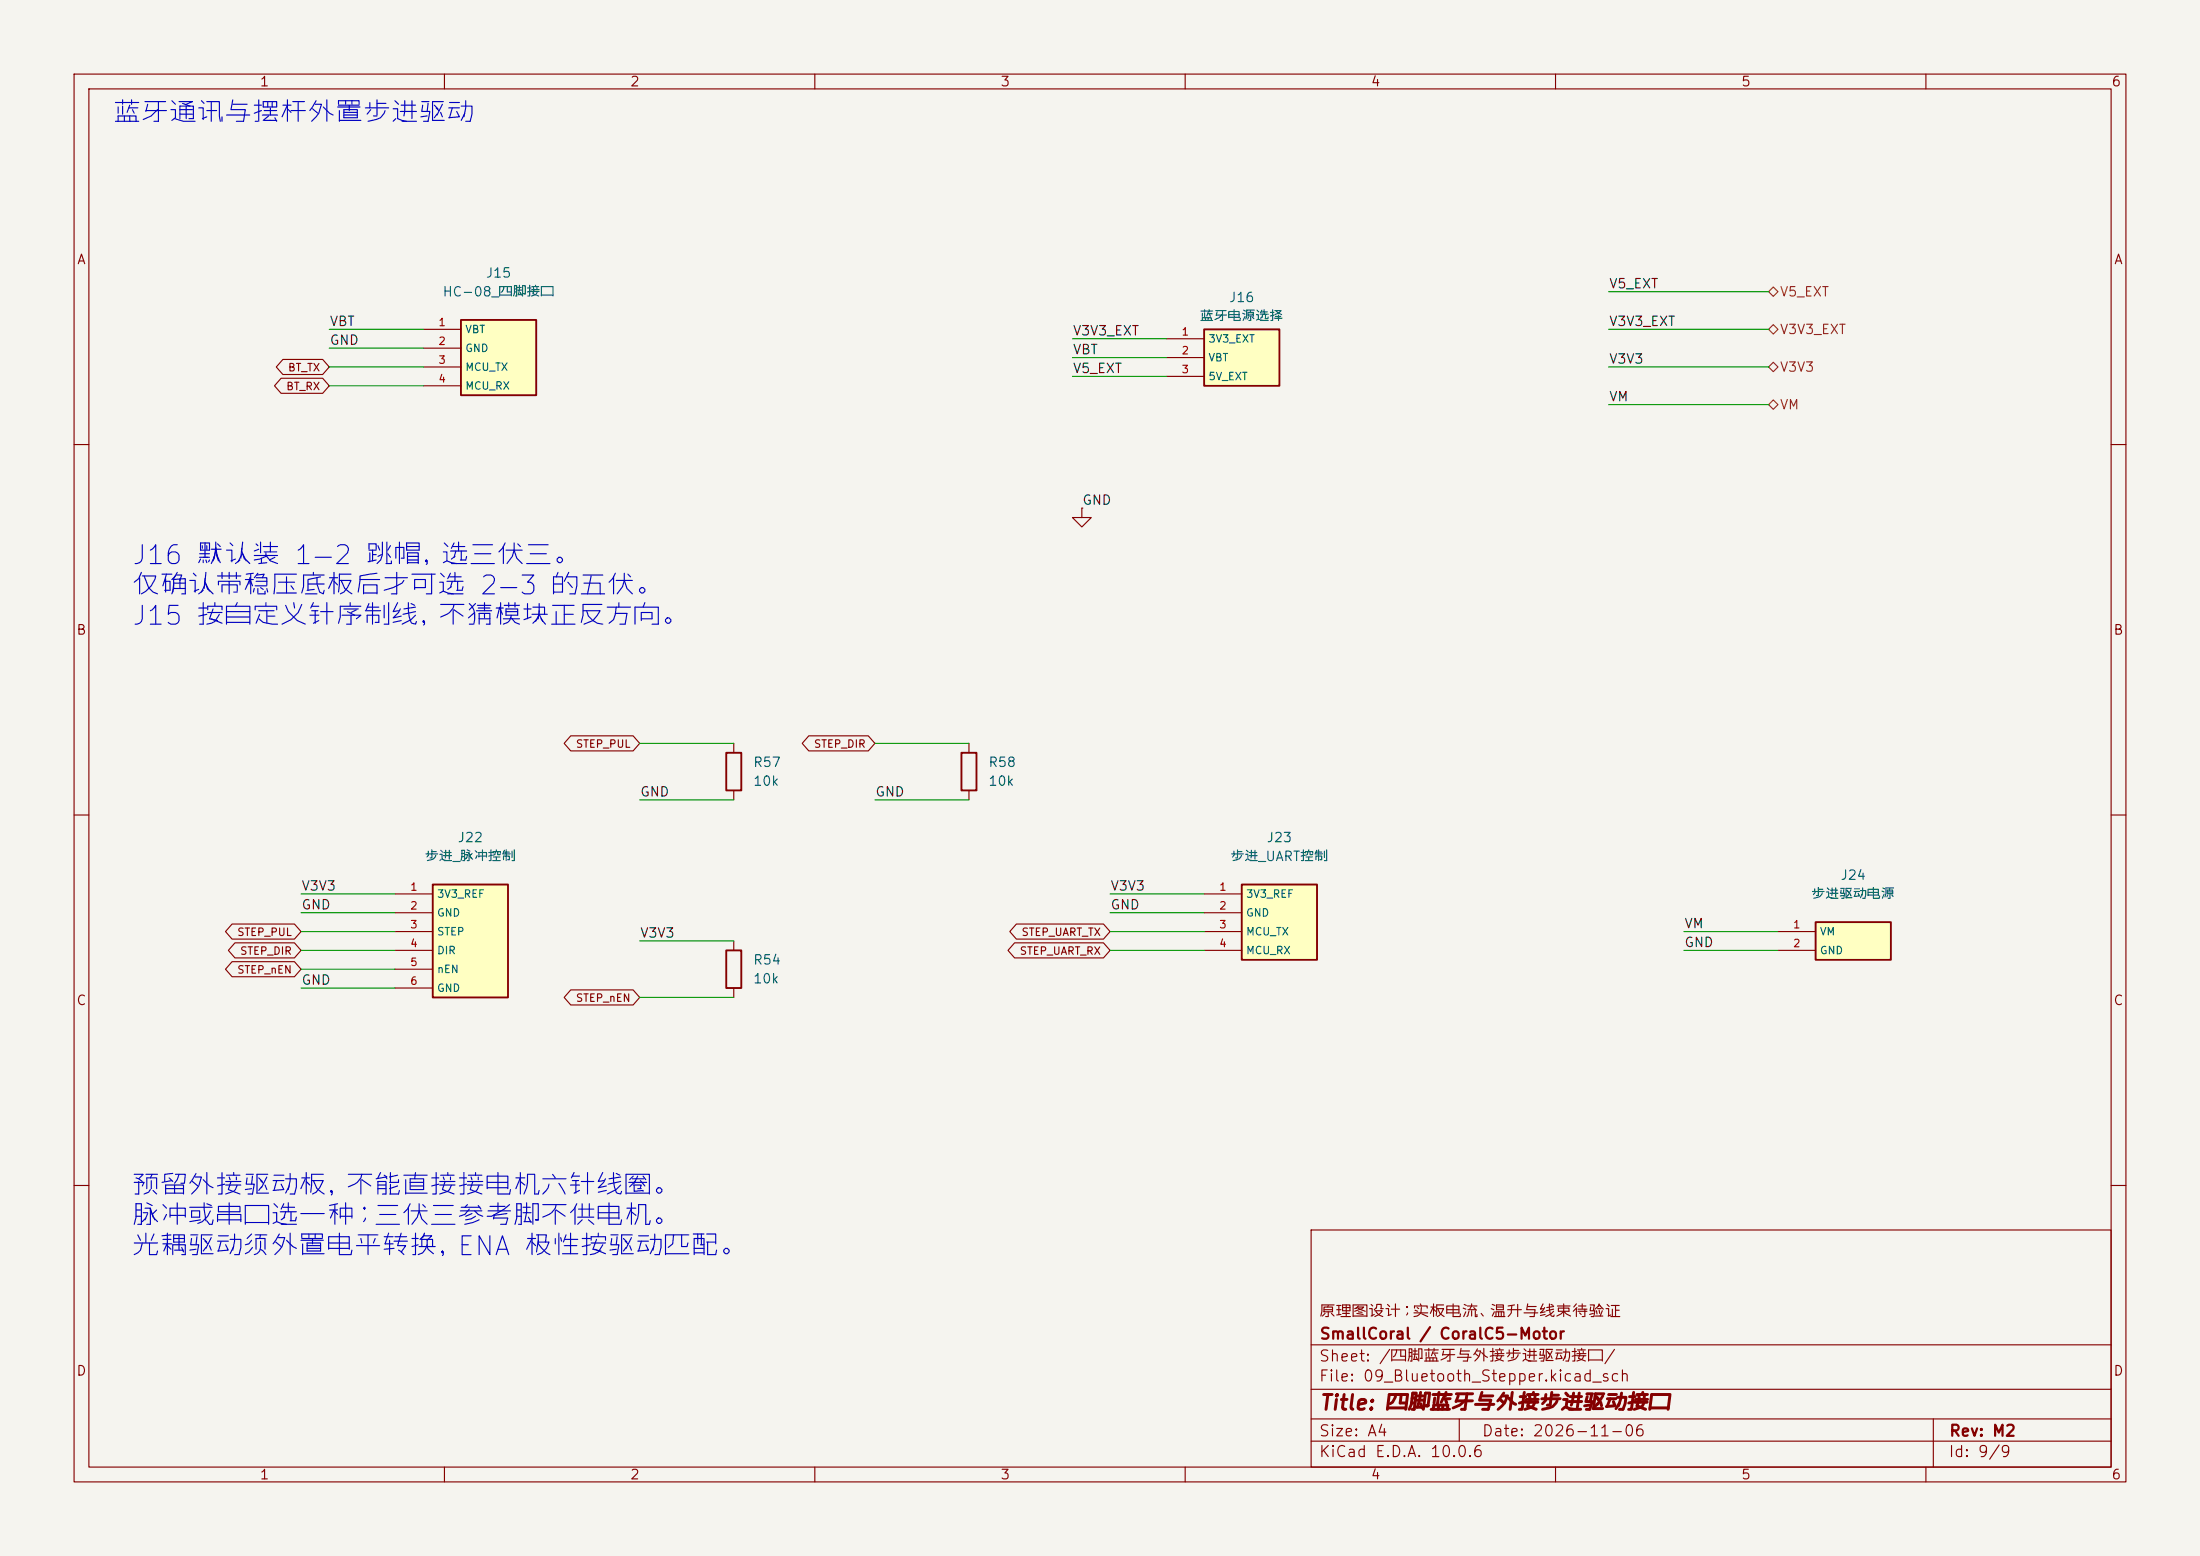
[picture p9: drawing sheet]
(kicad_sch
 (version 20260306)
 (generator "eeschema")
 (generator_version "10.0")
 (paper "A4")
 (title_block
  (title "四脚蓝牙与外接步进驱动接口")
  (date "2026-11-06")
  (rev "M2")
  (company "SmallCoral / CoralC5-Motor")
  (comment 1 "原理图设计；实板电流、温升与线束待验证"))
 (lib_symbols
  (symbol "Motor:Device__R"
   (pin_numbers (hide yes))
   (pin_names
    (offset 0)) (exclude_from_sim no) (in_bom yes) (on_board yes)
   (in_pos_files yes)
   (duplicate_pin_numbers_are_jumpers no)
   (property "Reference" "R" (at 2.032 0 90) (show_name no) (do_not_autoplace no) (effects (font (size 1.27 1.27))))
   (property "Value" "R" (at 0 0 90) (show_name no) (do_not_autoplace no) (effects (font (size 1.27 1.27))))
   (property "Footprint" "" (at -1.778 0 90) (show_name no) (do_not_autoplace no) (hide yes) (effects (font (size 1.27 1.27))))
   (property "Datasheet" "" (at 0 0 0) (show_name no) (do_not_autoplace no) (hide yes) (effects (font (size 1.27 1.27))))
   (property "Description" "Resistor" (at 0 0 0) (show_name no) (do_not_autoplace no) (hide yes) (effects (font (size 1.27 1.27))))
   (symbol "Device__R_0_1"
    (rectangle (start -1.016 -2.54) (end 1.016 2.54) (stroke (width 0.254) (type default)) (fill (type none))))
   (symbol "Device__R_1_1"
    (pin passive line (at 0 3.81 270) (length 1.27) (name "" (effects (font (size 1.27 1.27)))) (number "1" (effects (font (size 1.27 1.27)))))
    (pin passive line (at 0 -3.81 90) (length 1.27) (name "" (effects (font (size 1.27 1.27)))) (number "2" (effects (font (size 1.27 1.27))))))
   (embedded_fonts no))
  (symbol "Motor:M2_J15"
   (pin_names
    (offset 0.5)) (exclude_from_sim no) (in_bom yes) (on_board yes)
   (in_pos_files yes)
   (duplicate_pin_numbers_are_jumpers no)
   (property "Reference" "J" (at 0 25.4 0) (show_name no) (do_not_autoplace no) (effects (font (size 1.27 1.27))))
   (property "Value" "HC-08_四脚接口" (at 0 22.86 0) (show_name no) (do_not_autoplace no) (effects (font (size 1.27 1.27))))
   (property "Footprint" "Motor:Connector_PinHeader_2.54mm__PinHeader_1x04_P2.54mm_Vertical" (at 0 0 0) (show_name no) (do_not_autoplace no) (hide yes) (effects (font (size 1.27 1.27))))
   (property "Datasheet" "" (at 0 0 0) (show_name no) (do_not_autoplace no) (hide yes) (effects (font (size 1.27 1.27))))
   (property "Description" "" (at 0 0 0) (show_name no) (do_not_autoplace no) (hide yes) (effects (font (size 1.27 1.27))))
   (symbol "M2_J15_0_1"
    (rectangle (start -5.08 5.08) (end 5.08 -5.08) (stroke (width 0.254) (type default)) (fill (type background))))
   (symbol "M2_J15_1_1"
    (pin passive line (at -10.16 3.81 0) (length 5.08) (name "VBT" (effects (font (size 1.016 1.016)))) (number "1" (effects (font (size 1.016 1.016)))))
    (pin passive line (at -10.16 1.27 0) (length 5.08) (name "GND" (effects (font (size 1.016 1.016)))) (number "2" (effects (font (size 1.016 1.016)))))
    (pin passive line (at -10.16 -1.27 0) (length 5.08) (name "MCU_TX" (effects (font (size 1.016 1.016)))) (number "3" (effects (font (size 1.016 1.016)))))
    (pin passive line (at -10.16 -3.81 0) (length 5.08) (name "MCU_RX" (effects (font (size 1.016 1.016)))) (number "4" (effects (font (size 1.016 1.016))))))
   (embedded_fonts no))
  (symbol "Motor:M2_J16"
   (pin_names
    (offset 0.5)) (exclude_from_sim no) (in_bom yes) (on_board yes)
   (in_pos_files yes)
   (duplicate_pin_numbers_are_jumpers no)
   (property "Reference" "J" (at 0 25.4 0) (show_name no) (do_not_autoplace no) (effects (font (size 1.27 1.27))))
   (property "Value" "蓝牙电源选择" (at 0 22.86 0) (show_name no) (do_not_autoplace no) (effects (font (size 1.27 1.27))))
   (property "Footprint" "Motor:Connector_PinHeader_2.54mm__PinHeader_1x03_P2.54mm_Vertical" (at 0 0 0) (show_name no) (do_not_autoplace no) (hide yes) (effects (font (size 1.27 1.27))))
   (property "Datasheet" "" (at 0 0 0) (show_name no) (do_not_autoplace no) (hide yes) (effects (font (size 1.27 1.27))))
   (property "Description" "" (at 0 0 0) (show_name no) (do_not_autoplace no) (hide yes) (effects (font (size 1.27 1.27))))
   (symbol "M2_J16_0_1"
    (rectangle (start -5.08 3.81) (end 5.08 -3.81) (stroke (width 0.254) (type default)) (fill (type background))))
   (symbol "M2_J16_1_1"
    (pin passive line (at -10.16 2.54 0) (length 5.08) (name "3V3_EXT" (effects (font (size 1.016 1.016)))) (number "1" (effects (font (size 1.016 1.016)))))
    (pin passive line (at -10.16 0 0) (length 5.08) (name "VBT" (effects (font (size 1.016 1.016)))) (number "2" (effects (font (size 1.016 1.016)))))
    (pin passive line (at -10.16 -2.54 0) (length 5.08) (name "5V_EXT" (effects (font (size 1.016 1.016)))) (number "3" (effects (font (size 1.016 1.016))))))
   (embedded_fonts no))
  (symbol "Motor:M2_J22"
   (pin_names
    (offset 0.5)) (exclude_from_sim no) (in_bom yes) (on_board yes)
   (in_pos_files yes)
   (duplicate_pin_numbers_are_jumpers no)
   (property "Reference" "J" (at 0 25.4 0) (show_name no) (do_not_autoplace no) (effects (font (size 1.27 1.27))))
   (property "Value" "步进_脉冲控制" (at 0 22.86 0) (show_name no) (do_not_autoplace no) (effects (font (size 1.27 1.27))))
   (property "Footprint" "Motor:Connector_PinHeader_2.54mm__PinHeader_1x06_P2.54mm_Vertical" (at 0 0 0) (show_name no) (do_not_autoplace no) (hide yes) (effects (font (size 1.27 1.27))))
   (property "Datasheet" "" (at 0 0 0) (show_name no) (do_not_autoplace no) (hide yes) (effects (font (size 1.27 1.27))))
   (property "Description" "" (at 0 0 0) (show_name no) (do_not_autoplace no) (hide yes) (effects (font (size 1.27 1.27))))
   (symbol "M2_J22_0_1"
    (rectangle (start -5.08 7.62) (end 5.08 -7.62) (stroke (width 0.254) (type default)) (fill (type background))))
   (symbol "M2_J22_1_1"
    (pin passive line (at -10.16 6.35 0) (length 5.08) (name "3V3_REF" (effects (font (size 1.016 1.016)))) (number "1" (effects (font (size 1.016 1.016)))))
    (pin passive line (at -10.16 3.81 0) (length 5.08) (name "GND" (effects (font (size 1.016 1.016)))) (number "2" (effects (font (size 1.016 1.016)))))
    (pin passive line (at -10.16 1.27 0) (length 5.08) (name "STEP" (effects (font (size 1.016 1.016)))) (number "3" (effects (font (size 1.016 1.016)))))
    (pin passive line (at -10.16 -1.27 0) (length 5.08) (name "DIR" (effects (font (size 1.016 1.016)))) (number "4" (effects (font (size 1.016 1.016)))))
    (pin passive line (at -10.16 -3.81 0) (length 5.08) (name "nEN" (effects (font (size 1.016 1.016)))) (number "5" (effects (font (size 1.016 1.016)))))
    (pin passive line (at -10.16 -6.35 0) (length 5.08) (name "GND" (effects (font (size 1.016 1.016)))) (number "6" (effects (font (size 1.016 1.016))))))
   (embedded_fonts no))
  (symbol "Motor:M2_J23"
   (pin_names
    (offset 0.5)) (exclude_from_sim no) (in_bom yes) (on_board yes)
   (in_pos_files yes)
   (duplicate_pin_numbers_are_jumpers no)
   (property "Reference" "J" (at 0 25.4 0) (show_name no) (do_not_autoplace no) (effects (font (size 1.27 1.27))))
   (property "Value" "步进_UART控制" (at 0 22.86 0) (show_name no) (do_not_autoplace no) (effects (font (size 1.27 1.27))))
   (property "Footprint" "Motor:Connector_PinHeader_2.54mm__PinHeader_1x04_P2.54mm_Vertical" (at 0 0 0) (show_name no) (do_not_autoplace no) (hide yes) (effects (font (size 1.27 1.27))))
   (property "Datasheet" "" (at 0 0 0) (show_name no) (do_not_autoplace no) (hide yes) (effects (font (size 1.27 1.27))))
   (property "Description" "" (at 0 0 0) (show_name no) (do_not_autoplace no) (hide yes) (effects (font (size 1.27 1.27))))
   (symbol "M2_J23_0_1"
    (rectangle (start -5.08 5.08) (end 5.08 -5.08) (stroke (width 0.254) (type default)) (fill (type background))))
   (symbol "M2_J23_1_1"
    (pin passive line (at -10.16 3.81 0) (length 5.08) (name "3V3_REF" (effects (font (size 1.016 1.016)))) (number "1" (effects (font (size 1.016 1.016)))))
    (pin passive line (at -10.16 1.27 0) (length 5.08) (name "GND" (effects (font (size 1.016 1.016)))) (number "2" (effects (font (size 1.016 1.016)))))
    (pin passive line (at -10.16 -1.27 0) (length 5.08) (name "MCU_TX" (effects (font (size 1.016 1.016)))) (number "3" (effects (font (size 1.016 1.016)))))
    (pin passive line (at -10.16 -3.81 0) (length 5.08) (name "MCU_RX" (effects (font (size 1.016 1.016)))) (number "4" (effects (font (size 1.016 1.016))))))
   (embedded_fonts no))
  (symbol "Motor:M2_J24"
   (pin_names
    (offset 0.5)) (exclude_from_sim no) (in_bom yes) (on_board yes)
   (in_pos_files yes)
   (duplicate_pin_numbers_are_jumpers no)
   (property "Reference" "J" (at 0 25.4 0) (show_name no) (do_not_autoplace no) (effects (font (size 1.27 1.27))))
   (property "Value" "步进驱动电源" (at 0 22.86 0) (show_name no) (do_not_autoplace no) (effects (font (size 1.27 1.27))))
   (property "Footprint" "Motor:TerminalBlock_Phoenix__TerminalBlock_Phoenix_MKDS-1,5-2-5.08_1x02_P5.08mm_Horizontal" (at 0 0 0) (show_name no) (do_not_autoplace no) (hide yes) (effects (font (size 1.27 1.27))))
   (property "Datasheet" "" (at 0 0 0) (show_name no) (do_not_autoplace no) (hide yes) (effects (font (size 1.27 1.27))))
   (property "Description" "" (at 0 0 0) (show_name no) (do_not_autoplace no) (hide yes) (effects (font (size 1.27 1.27))))
   (symbol "M2_J24_0_1"
    (rectangle (start -5.08 2.54) (end 5.08 -2.54) (stroke (width 0.254) (type default)) (fill (type background))))
   (symbol "M2_J24_1_1"
    (pin passive line (at -10.16 1.27 0) (length 5.08) (name "VM" (effects (font (size 1.016 1.016)))) (number "1" (effects (font (size 1.016 1.016)))))
    (pin passive line (at -10.16 -1.27 0) (length 5.08) (name "GND" (effects (font (size 1.016 1.016)))) (number "2" (effects (font (size 1.016 1.016))))))
   (embedded_fonts no))
  (symbol "Motor:power__GND"
   (power global)
   (pin_numbers (hide yes))
   (pin_names
    (offset 0) (hide yes)) (exclude_from_sim no) (in_bom yes) (on_board yes)
   (in_pos_files yes)
   (duplicate_pin_numbers_are_jumpers no)
   (property "Reference" "#PWR" (at 0 -6.35 0) (show_name no) (do_not_autoplace no) (hide yes) (effects (font (size 1.27 1.27))))
   (property "Value" "GND" (at 0 -3.81 0) (show_name no) (do_not_autoplace no) (effects (font (size 1.27 1.27))))
   (property "Footprint" "" (at 0 0 0) (show_name no) (do_not_autoplace no) (hide yes) (effects (font (size 1.27 1.27))))
   (property "Datasheet" "" (at 0 0 0) (show_name no) (do_not_autoplace no) (hide yes) (effects (font (size 1.27 1.27))))
   (property "Description" "Power symbol creates a global label with name \"GND\" , ground" (at 0 0 0) (show_name no) (do_not_autoplace no) (hide yes) (effects (font (size 1.27 1.27))))
   (symbol "power__GND_0_1"
    (polyline (pts (xy 0 0) (xy 0 -1.27) (xy 1.27 -1.27) (xy 0 -2.54) (xy -1.27 -1.27) (xy 0 -1.27)) (stroke (width 0) (type default)) (fill (type none))))
   (symbol "power__GND_1_1"
    (pin power_in line (at 0 0 270) (length 0) (name "" (effects (font (size 1.27 1.27)))) (number "1" (effects (font (size 1.27 1.27))))))
   (embedded_fonts no)))
 (text "预留外接驱动板，不能直接接电机六针线圈。\n脉冲或串口选一种；三伏三参考脚不供电机。\n光耦驱动须外置电平转换，ENA 极性按驱动匹配。"
  (exclude_from_sim no)
  (at 17.78 158.75 0)
  (effects (font (size 2.54 2.54)) (justify left top)))
 (text "J16 默认装 1—2 跳帽，选三伏三。\n仅确认带稳压底板后才可选 2—3 的五伏。\nJ15 按自定义针序制线，不猜模块正反方向。"
  (exclude_from_sim no)
  (at 17.78 73.66 0)
  (effects (font (size 2.54 2.54)) (justify left top)))
 (text "蓝牙通讯与摆杆外置步进驱动"
  (exclude_from_sim no)
  (at 15.24 13.97 0)
  (effects (font (size 2.54 2.54)) (justify left top)))
 (wire
  (pts (xy 44.45 49.53) (xy 57.15 49.53))
  (stroke (width 0) (type default)))
 (wire
  (pts (xy 217.17 44.45) (xy 238.76 44.45))
  (stroke (width 0) (type default)))
 (wire
  (pts (xy 86.36 100.33) (xy 99.06 100.33))
  (stroke (width 0) (type default)))
 (wire
  (pts (xy 149.86 123.19) (xy 162.56 123.19))
  (stroke (width 0) (type default)))
 (wire
  (pts (xy 118.11 107.95) (xy 130.81 107.95))
  (stroke (width 0) (type default)))
 (wire
  (pts (xy 118.11 100.33) (xy 130.81 100.33))
  (stroke (width 0) (type default)))
 (wire
  (pts (xy 44.45 44.45) (xy 57.15 44.45))
  (stroke (width 0) (type default)))
 (wire
  (pts (xy 144.78 50.8) (xy 157.48 50.8))
  (stroke (width 0) (type default)))
 (wire
  (pts (xy 40.64 130.81) (xy 53.34 130.81))
  (stroke (width 0) (type default)))
 (wire
  (pts (xy 86.36 107.95) (xy 99.06 107.95))
  (stroke (width 0) (type default)))
 (wire
  (pts (xy 40.64 125.73) (xy 53.34 125.73))
  (stroke (width 0) (type default)))
 (wire
  (pts (xy 40.64 133.35) (xy 53.34 133.35))
  (stroke (width 0) (type default)))
 (wire
  (pts (xy 149.86 128.27) (xy 162.56 128.27))
  (stroke (width 0) (type default)))
 (wire
  (pts (xy 217.17 49.53) (xy 238.76 49.53))
  (stroke (width 0) (type default)))
 (wire
  (pts (xy 40.64 128.27) (xy 53.34 128.27))
  (stroke (width 0) (type default)))
 (wire
  (pts (xy 144.78 45.72) (xy 157.48 45.72))
  (stroke (width 0) (type default)))
 (wire
  (pts (xy 227.33 128.27) (xy 240.03 128.27))
  (stroke (width 0) (type default)))
 (wire
  (pts (xy 217.17 54.61) (xy 238.76 54.61))
  (stroke (width 0) (type default)))
 (wire
  (pts (xy 144.78 48.26) (xy 157.48 48.26))
  (stroke (width 0) (type default)))
 (wire
  (pts (xy 40.64 123.19) (xy 53.34 123.19))
  (stroke (width 0) (type default)))
 (wire
  (pts (xy 40.64 120.65) (xy 53.34 120.65))
  (stroke (width 0) (type default)))
 (wire
  (pts (xy 227.33 125.73) (xy 240.03 125.73))
  (stroke (width 0) (type default)))
 (wire
  (pts (xy 149.86 125.73) (xy 162.56 125.73))
  (stroke (width 0) (type default)))
 (wire
  (pts (xy 149.86 120.65) (xy 162.56 120.65))
  (stroke (width 0) (type default)))
 (wire
  (pts (xy 44.45 46.99) (xy 57.15 46.99))
  (stroke (width 0) (type default)))
 (wire
  (pts (xy 217.17 39.37) (xy 238.76 39.37))
  (stroke (width 0) (type default)))
 (wire
  (pts (xy 86.36 127) (xy 99.06 127))
  (stroke (width 0) (type default)))
 (wire
  (pts (xy 86.36 134.62) (xy 99.06 134.62))
  (stroke (width 0) (type default)))
 (wire
  (pts (xy 44.45 52.07) (xy 57.15 52.07))
  (stroke (width 0) (type default)))
 (label "GND"
  (at 149.86 123.19 0)
  (effects (font (size 1.27 1.27)) (justify left bottom)))
 (label "V3V3"
  (at 149.86 120.65 0)
  (effects (font (size 1.27 1.27)) (justify left bottom)))
 (label "V5_EXT"
  (at 144.78 50.8 0)
  (effects (font (size 1.27 1.27)) (justify left bottom)))
 (label "VM"
  (at 217.17 54.61 0)
  (effects (font (size 1.27 1.27)) (justify left bottom)))
 (label "VBT"
  (at 44.45 44.45 0)
  (effects (font (size 1.27 1.27)) (justify left bottom)))
 (label "V3V3"
  (at 40.64 120.65 0)
  (effects (font (size 1.27 1.27)) (justify left bottom)))
 (label "VM"
  (at 227.33 125.73 0)
  (effects (font (size 1.27 1.27)) (justify left bottom)))
 (label "V5_EXT"
  (at 217.17 39.37 0)
  (effects (font (size 1.27 1.27)) (justify left bottom)))
 (label "GND"
  (at 146.05 68.58 0)
  (effects (font (size 1.27 1.27)) (justify left bottom)))
 (label "V3V3"
  (at 86.36 127 0)
  (effects (font (size 1.27 1.27)) (justify left bottom)))
 (label "V3V3_EXT"
  (at 144.78 45.72 0)
  (effects (font (size 1.27 1.27)) (justify left bottom)))
 (label "GND"
  (at 40.64 133.35 0)
  (effects (font (size 1.27 1.27)) (justify left bottom)))
 (label "V3V3"
  (at 217.17 49.53 0)
  (effects (font (size 1.27 1.27)) (justify left bottom)))
 (label "VBT"
  (at 144.78 48.26 0)
  (effects (font (size 1.27 1.27)) (justify left bottom)))
 (label "GND"
  (at 86.36 107.95 0)
  (effects (font (size 1.27 1.27)) (justify left bottom)))
 (label "GND"
  (at 44.45 46.99 0)
  (effects (font (size 1.27 1.27)) (justify left bottom)))
 (label "GND"
  (at 227.33 128.27 0)
  (effects (font (size 1.27 1.27)) (justify left bottom)))
 (label "V3V3_EXT"
  (at 217.17 44.45 0)
  (effects (font (size 1.27 1.27)) (justify left bottom)))
 (label "GND"
  (at 40.64 123.19 0)
  (effects (font (size 1.27 1.27)) (justify left bottom)))
 (label "GND"
  (at 118.11 107.95 0)
  (effects (font (size 1.27 1.27)) (justify left bottom)))
 (global_label "BT_TX"
  (shape bidirectional)
  (at 44.45 49.53 180)
  (effects (font (size 1.016 1.016)) (justify right))
  (property "Intersheetrefs" "${INTERSHEET_REFS}" (at 44.45 49.53 0) (hide yes) (show_name no) (do_not_autoplace no) (effects (font (size 1.27 1.27)))))
 (global_label "STEP_DIR"
  (shape bidirectional)
  (at 118.11 100.33 180)
  (effects (font (size 1.016 1.016)) (justify right))
  (property "Intersheetrefs" "${INTERSHEET_REFS}" (at 118.11 100.33 0) (hide yes) (show_name no) (do_not_autoplace no) (effects (font (size 1.27 1.27)))))
 (global_label "BT_RX"
  (shape bidirectional)
  (at 44.45 52.07 180)
  (effects (font (size 1.016 1.016)) (justify right))
  (property "Intersheetrefs" "${INTERSHEET_REFS}" (at 44.45 52.07 0) (hide yes) (show_name no) (do_not_autoplace no) (effects (font (size 1.27 1.27)))))
 (global_label "STEP_PUL"
  (shape bidirectional)
  (at 86.36 100.33 180)
  (effects (font (size 1.016 1.016)) (justify right))
  (property "Intersheetrefs" "${INTERSHEET_REFS}" (at 86.36 100.33 0) (hide yes) (show_name no) (do_not_autoplace no) (effects (font (size 1.27 1.27)))))
 (global_label "STEP_UART_RX"
  (shape bidirectional)
  (at 149.86 128.27 180)
  (effects (font (size 1.016 1.016)) (justify right))
  (property "Intersheetrefs" "${INTERSHEET_REFS}" (at 149.86 128.27 0) (hide yes) (show_name no) (do_not_autoplace no) (effects (font (size 1.27 1.27)))))
 (global_label "STEP_DIR"
  (shape bidirectional)
  (at 40.64 128.27 180)
  (effects (font (size 1.016 1.016)) (justify right))
  (property "Intersheetrefs" "${INTERSHEET_REFS}" (at 40.64 128.27 0) (hide yes) (show_name no) (do_not_autoplace no) (effects (font (size 1.27 1.27)))))
 (global_label "STEP_nEN"
  (shape bidirectional)
  (at 40.64 130.81 180)
  (effects (font (size 1.016 1.016)) (justify right))
  (property "Intersheetrefs" "${INTERSHEET_REFS}" (at 40.64 130.81 0) (hide yes) (show_name no) (do_not_autoplace no) (effects (font (size 1.27 1.27)))))
 (global_label "STEP_PUL"
  (shape bidirectional)
  (at 40.64 125.73 180)
  (effects (font (size 1.016 1.016)) (justify right))
  (property "Intersheetrefs" "${INTERSHEET_REFS}" (at 40.64 125.73 0) (hide yes) (show_name no) (do_not_autoplace no) (effects (font (size 1.27 1.27)))))
 (global_label "STEP_nEN"
  (shape bidirectional)
  (at 86.36 134.62 180)
  (effects (font (size 1.016 1.016)) (justify right))
  (property "Intersheetrefs" "${INTERSHEET_REFS}" (at 86.36 134.62 0) (hide yes) (show_name no) (do_not_autoplace no) (effects (font (size 1.27 1.27)))))
 (global_label "STEP_UART_TX"
  (shape bidirectional)
  (at 149.86 125.73 180)
  (effects (font (size 1.016 1.016)) (justify right))
  (property "Intersheetrefs" "${INTERSHEET_REFS}" (at 149.86 125.73 0) (hide yes) (show_name no) (do_not_autoplace no) (effects (font (size 1.27 1.27)))))
 (hierarchical_label "V3V3_EXT"
  (shape bidirectional)
  (at 238.76 44.45 0)
  (effects (font (size 1.27 1.27)) (justify left)))
 (hierarchical_label "V3V3"
  (shape bidirectional)
  (at 238.76 49.53 0)
  (effects (font (size 1.27 1.27)) (justify left)))
 (hierarchical_label "VM"
  (shape bidirectional)
  (at 238.76 54.61 0)
  (effects (font (size 1.27 1.27)) (justify left)))
 (hierarchical_label "V5_EXT"
  (shape bidirectional)
  (at 238.76 39.37 0)
  (effects (font (size 1.27 1.27)) (justify left)))
 (symbol
  (lib_id "Motor:M2_J23")
  (at 172.72 124.46 0)
  (unit 1)
  (body_style 1)
  (exclude_from_sim no)
  (in_bom yes)
  (on_board yes)
  (in_pos_files yes)
  (dnp no)
  (property "Reference" "J23" (at 172.72 113.03 0) (show_name no) (do_not_autoplace no) (effects (font (size 1.27 1.27))))
  (property "Value" "步进_UART控制" (at 172.72 115.57 0) (show_name no) (do_not_autoplace no) (effects (font (size 1.27 1.27))))
  (property "Footprint" "Motor:Connector_PinHeader_2.54mm__PinHeader_1x04_P2.54mm_Vertical" (at 172.72 124.46 0) (hide yes) (show_name no) (do_not_autoplace no) (effects (font (size 1.27 1.27))))
  (property "Datasheet" "" (at 172.72 124.46 0) (hide yes) (show_name no) (do_not_autoplace no) (effects (font (size 1.27 1.27))))
  (property "Description" "" (at 172.72 124.46 0) (show_name no) (do_not_autoplace no) (effects (font (size 1.27 1.27))))
  (pin "1")
  (pin "2")
  (pin "3")
  (pin "4"))
 (symbol
  (lib_id "Motor:M2_J24")
  (at 250.19 127 0)
  (unit 1)
  (body_style 1)
  (exclude_from_sim no)
  (in_bom yes)
  (on_board yes)
  (in_pos_files yes)
  (dnp no)
  (property "Reference" "J24" (at 250.19 118.11 0) (show_name no) (do_not_autoplace no) (effects (font (size 1.27 1.27))))
  (property "Value" "步进驱动电源" (at 250.19 120.65 0) (show_name no) (do_not_autoplace no) (effects (font (size 1.27 1.27))))
  (property "Footprint" "Motor:TerminalBlock_Phoenix__TerminalBlock_Phoenix_MKDS-1,5-2-5.08_1x02_P5.08mm_Horizontal" (at 250.19 127 0) (hide yes) (show_name no) (do_not_autoplace no) (effects (font (size 1.27 1.27))))
  (property "Datasheet" "" (at 250.19 127 0) (hide yes) (show_name no) (do_not_autoplace no) (effects (font (size 1.27 1.27))))
  (property "Description" "" (at 250.19 127 0) (show_name no) (do_not_autoplace no) (effects (font (size 1.27 1.27))))
  (pin "1")
  (pin "2"))
 (symbol
  (lib_id "Motor:power__GND")
  (at 146.05 68.58 0)
  (unit 1)
  (body_style 1)
  (exclude_from_sim no)
  (in_bom no)
  (on_board no)
  (in_pos_files yes)
  (dnp no)
  (property "Reference" "#PWR210" (at 146.05 68.58 0) (hide yes) (show_name no) (do_not_autoplace no) (effects (font (size 1.27 1.27))))
  (property "Value" "GND" (at 146.05 72.39 0) (hide yes) (show_name no) (do_not_autoplace no) (effects (font (size 1.27 1.27))))
  (property "Footprint" "" (at 146.05 68.58 0) (hide yes) (show_name no) (do_not_autoplace no) (effects (font (size 1.27 1.27))))
  (property "Datasheet" "" (at 146.05 68.58 0) (hide yes) (show_name no) (do_not_autoplace no) (effects (font (size 1.27 1.27))))
  (property "Description" "" (at 146.05 68.58 0) (show_name no) (do_not_autoplace no) (effects (font (size 1.27 1.27))))
  (pin "1"))
 (symbol
  (lib_id "Motor:Device__R")
  (at 130.81 104.14 0)
  (unit 1)
  (body_style 1)
  (exclude_from_sim no)
  (in_bom yes)
  (on_board yes)
  (in_pos_files yes)
  (dnp no)
  (property "Reference" "R58" (at 133.35 102.87 0) (show_name no) (do_not_autoplace no) (effects (font (size 1.27 1.27)) (justify left)))
  (property "Value" "10k" (at 133.35 105.41 0) (show_name no) (do_not_autoplace no) (effects (font (size 1.27 1.27)) (justify left)))
  (property "Footprint" "Motor:Resistor_SMD__R_0603_1608Metric" (at 130.81 104.14 0) (hide yes) (show_name no) (do_not_autoplace no) (effects (font (size 1.27 1.27))))
  (property "Datasheet" "" (at 130.81 104.14 0) (hide yes) (show_name no) (do_not_autoplace no) (effects (font (size 1.27 1.27))))
  (property "Description" "" (at 130.81 104.14 0) (show_name no) (do_not_autoplace no) (effects (font (size 1.27 1.27))))
  (pin "1")
  (pin "2"))
 (symbol
  (lib_id "Motor:M2_J22")
  (at 63.5 127 0)
  (unit 1)
  (body_style 1)
  (exclude_from_sim no)
  (in_bom yes)
  (on_board yes)
  (in_pos_files yes)
  (dnp no)
  (property "Reference" "J22" (at 63.5 113.03 0) (show_name no) (do_not_autoplace no) (effects (font (size 1.27 1.27))))
  (property "Value" "步进_脉冲控制" (at 63.5 115.57 0) (show_name no) (do_not_autoplace no) (effects (font (size 1.27 1.27))))
  (property "Footprint" "Motor:Connector_PinHeader_2.54mm__PinHeader_1x06_P2.54mm_Vertical" (at 63.5 127 0) (hide yes) (show_name no) (do_not_autoplace no) (effects (font (size 1.27 1.27))))
  (property "Datasheet" "" (at 63.5 127 0) (hide yes) (show_name no) (do_not_autoplace no) (effects (font (size 1.27 1.27))))
  (property "Description" "" (at 63.5 127 0) (show_name no) (do_not_autoplace no) (effects (font (size 1.27 1.27))))
  (pin "1")
  (pin "2")
  (pin "3")
  (pin "4")
  (pin "5")
  (pin "6"))
 (symbol
  (lib_id "Motor:M2_J15")
  (at 67.31 48.26 0)
  (unit 1)
  (body_style 1)
  (exclude_from_sim no)
  (in_bom yes)
  (on_board yes)
  (in_pos_files yes)
  (dnp no)
  (property "Reference" "J15" (at 67.31 36.83 0) (show_name no) (do_not_autoplace no) (effects (font (size 1.27 1.27))))
  (property "Value" "HC-08_四脚接口" (at 67.31 39.37 0) (show_name no) (do_not_autoplace no) (effects (font (size 1.27 1.27))))
  (property "Footprint" "Motor:Connector_PinHeader_2.54mm__PinHeader_1x04_P2.54mm_Vertical" (at 67.31 48.26 0) (hide yes) (show_name no) (do_not_autoplace no) (effects (font (size 1.27 1.27))))
  (property "Datasheet" "" (at 67.31 48.26 0) (hide yes) (show_name no) (do_not_autoplace no) (effects (font (size 1.27 1.27))))
  (property "Description" "" (at 67.31 48.26 0) (show_name no) (do_not_autoplace no) (effects (font (size 1.27 1.27))))
  (pin "1")
  (pin "2")
  (pin "3")
  (pin "4"))
 (symbol
  (lib_id "Motor:M2_J16")
  (at 167.64 48.26 0)
  (unit 1)
  (body_style 1)
  (exclude_from_sim no)
  (in_bom yes)
  (on_board yes)
  (in_pos_files yes)
  (dnp no)
  (property "Reference" "J16" (at 167.64 40.132 0) (show_name no) (do_not_autoplace no) (effects (font (size 1.27 1.27))))
  (property "Value" "蓝牙电源选择" (at 167.64 42.672 0) (show_name no) (do_not_autoplace no) (effects (font (size 1.27 1.27))))
  (property "Footprint" "Motor:Connector_PinHeader_2.54mm__PinHeader_1x03_P2.54mm_Vertical" (at 167.64 48.26 0) (hide yes) (show_name no) (do_not_autoplace no) (effects (font (size 1.27 1.27))))
  (property "Datasheet" "" (at 167.64 48.26 0) (hide yes) (show_name no) (do_not_autoplace no) (effects (font (size 1.27 1.27))))
  (property "Description" "" (at 167.64 48.26 0) (show_name no) (do_not_autoplace no) (effects (font (size 1.27 1.27))))
  (pin "1")
  (pin "2")
  (pin "3"))
 (symbol
  (lib_id "Motor:Device__R")
  (at 99.06 104.14 0)
  (unit 1)
  (body_style 1)
  (exclude_from_sim no)
  (in_bom yes)
  (on_board yes)
  (in_pos_files yes)
  (dnp no)
  (property "Reference" "R57" (at 101.6 102.87 0) (show_name no) (do_not_autoplace no) (effects (font (size 1.27 1.27)) (justify left)))
  (property "Value" "10k" (at 101.6 105.41 0) (show_name no) (do_not_autoplace no) (effects (font (size 1.27 1.27)) (justify left)))
  (property "Footprint" "Motor:Resistor_SMD__R_0603_1608Metric" (at 99.06 104.14 0) (hide yes) (show_name no) (do_not_autoplace no) (effects (font (size 1.27 1.27))))
  (property "Datasheet" "" (at 99.06 104.14 0) (hide yes) (show_name no) (do_not_autoplace no) (effects (font (size 1.27 1.27))))
  (property "Description" "" (at 99.06 104.14 0) (show_name no) (do_not_autoplace no) (effects (font (size 1.27 1.27))))
  (pin "1")
  (pin "2"))
 (symbol
  (lib_id "Motor:Device__R")
  (at 99.06 130.81 0)
  (unit 1)
  (body_style 1)
  (exclude_from_sim no)
  (in_bom yes)
  (on_board yes)
  (in_pos_files yes)
  (dnp no)
  (property "Reference" "R54" (at 101.6 129.54 0) (show_name no) (do_not_autoplace no) (effects (font (size 1.27 1.27)) (justify left)))
  (property "Value" "10k" (at 101.6 132.08 0) (show_name no) (do_not_autoplace no) (effects (font (size 1.27 1.27)) (justify left)))
  (property "Footprint" "Motor:Resistor_SMD__R_0603_1608Metric" (at 99.06 130.81 0) (hide yes) (show_name no) (do_not_autoplace no) (effects (font (size 1.27 1.27))))
  (property "Datasheet" "" (at 99.06 130.81 0) (hide yes) (show_name no) (do_not_autoplace no) (effects (font (size 1.27 1.27))))
  (property "Description" "" (at 99.06 130.81 0) (show_name no) (do_not_autoplace no) (effects (font (size 1.27 1.27))))
  (pin "1")
  (pin "2")))
